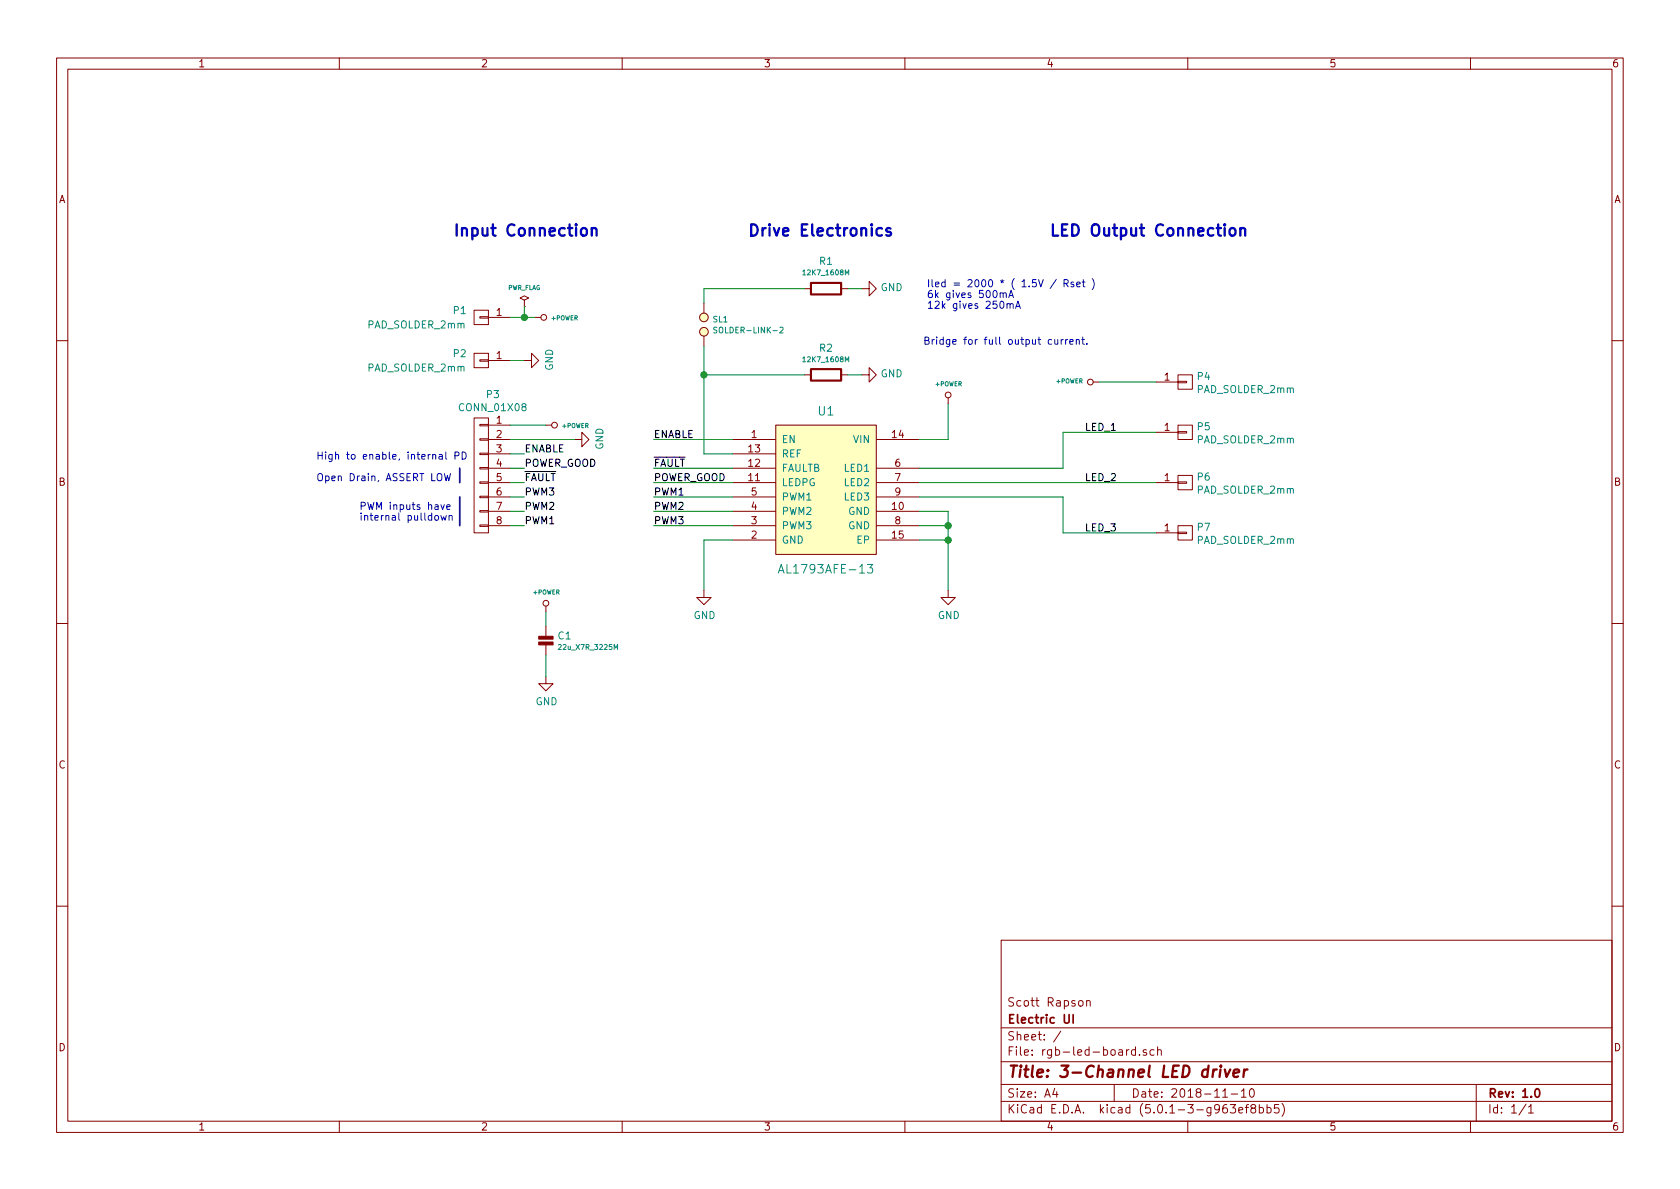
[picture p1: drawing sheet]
EESchema Schematic File Version 4
LIBS:power
LIBS:device
LIBS:74xx
LIBS:audio
LIBS:interface
LIBS:rgb-led-board-cache
EELAYER 26 0
EELAYER END
$Descr A4 11693 8268
encoding utf-8
Sheet 1 1
Title "3-Channel LED driver"
Date "2018-11-10"
Rev "1.0"
Comp "Electric UI"
Comment1 "Scott Rapson"
Comment2 ""
Comment3 ""
Comment4 ""
$EndDescr
$Comp
L appli_power:GND #PWR06
U 1 1
P 3800 4700
F 0 "#PWR06" H 3800 4450 50  0001 C CNN
F 1 "GND" H 3805 4527 50  0000 C CNN
F 2 "" H 3800 4700 60  0000 C CNN
F 3 "" H 3800 4700 60  0000 C CNN
	1    3800 4700
	1    0    0    -1  
$EndComp
Text Notes 3150 1650 0    79   ~ 16
Input Connection
Text Notes 7300 1650 0    79   ~ 16
LED Output Connection
Text Notes 5200 1650 0    79   ~ 16
Drive Electronics
Wire Wire Line
	8050 2650 7650 2650
Text Label 7550 3000 0    50   ~ 0
LED_1
Text Label 7550 3350 0    50   ~ 0
LED_2
Text Label 7550 3700 0    50   ~ 0
LED_3
$Comp
L appli_special:AL1793AFE-13 U1
U 1 1
P 5750 3300
F 0 "U1" H 5750 3750 60  0000 C CNN
F 1 "AL1793AFE-13" H 5750 2650 60  0000 C CNN
F 2 "Applidyne_QFN:QFN14P50_400X300X65L40X25N" H 5750 2050 60  0001 C CNN
F 3 "https://www.diodes.com/assets/Datasheets/AL1791_1792_1793_1794.pdf" H 5750 2175 60  0001 C CNN
F 4 "DIODES INCORPORATED" H 5750 1935 60  0001 C CNN "manf"
F 5 "AL1793AFE-13" H 5760 1825 60  0001 C CNN "manf#"
F 6 "Mouser" H 5750 1715 60  0001 C CNN "Supplier"
F 7 "621-AL1793AFE-13" H 5750 1605 60  0001 C CNN "Supplier Part No"
F 8 "https://au.mouser.com/ProductDetail/Diodes-Incorporated/AL1793AFE-13" H 5750 1505 60  0001 C CNN "Supplier URL"
F 9 "2.25" H 5750 1385 60  0001 C CNN "Supplier Price"
F 10 "10" H 5760 1275 60  0001 C CNN "Supplier Price Break"
	1    5750 3300
	1    0    0    -1  
$EndComp
Wire Wire Line
	6400 3750 6600 3750
Wire Wire Line
	6600 3750 6600 4100
Wire Wire Line
	6400 3650 6600 3650
Wire Wire Line
	6600 3650 6600 3750
Connection ~ 6600 3750
Wire Wire Line
	6400 3550 6600 3550
Wire Wire Line
	6600 3550 6600 3650
Connection ~ 6600 3650
$Comp
L appli_power:GND #PWR011
U 1 1
P 6600 4100
F 0 "#PWR011" H 6600 3850 50  0001 C CNN
F 1 "GND" H 6605 3927 50  0000 C CNN
F 2 "" H 6600 4100 60  0000 C CNN
F 3 "" H 6600 4100 60  0000 C CNN
	1    6600 4100
	1    0    0    -1  
$EndComp
Wire Wire Line
	5100 3750 4900 3750
Wire Wire Line
	4900 3750 4900 4100
$Comp
L appli_power:GND #PWR07
U 1 1
P 4900 4100
F 0 "#PWR07" H 4900 3850 50  0001 C CNN
F 1 "GND" H 4905 3927 50  0000 C CNN
F 2 "" H 4900 4100 60  0000 C CNN
F 3 "" H 4900 4100 60  0000 C CNN
	1    4900 4100
	1    0    0    -1  
$EndComp
Wire Wire Line
	6400 3450 7400 3450
Wire Wire Line
	7400 3450 7400 3700
Wire Wire Line
	7400 3700 8050 3700
Wire Wire Line
	6400 3350 8050 3350
Wire Wire Line
	6400 3250 7400 3250
Wire Wire Line
	7400 3000 8050 3000
Wire Wire Line
	6400 3050 6600 3050
Wire Wire Line
	6600 3050 6600 2800
Text Notes 6450 2150 0    50   ~ 0
Iled = 2000 * ( 1.5V / Rset )\n6k gives 500mA\n12k gives 250mA
$Comp
L appli_resistor:12K7_1608M R2
U 1 1
P 5600 2600
F 0 "R2" V 5412 2450 50  0000 C CNN
F 1 "12K7_1608M" V 5492 2450 35  0000 C CNN
F 2 "Applidyne_Resistor:RESC1608X50N" V 5710 2450 20  0001 C CNN
F 3 "http://www.farnell.com/datasheets/1911175.pdf" V 5735 2450 20  0001 C CNN
F 4 "PANASONIC" V 5785 2450 20  0001 C CNN "manf"
F 5 "ERJ3EKF1272V" V 5810 2450 20  0001 C CNN "manf#"
F 6 "Element14" V 5835 2450 20  0001 C CNN "Supplier"
F 7 "2059415" V 5860 2450 20  0001 C CNN "Supplier Part No"
F 8 "http://au.element14.com/panasonic-electronic-components/erj3ekf1272v/res-thick-film-12k7-1-0-1w-0603/dp/2059415" V 5885 2450 20  0001 C CNN "Supplier URL"
F 9 "0.014" V 5910 2450 20  0001 C CNN "Supplier Price"
F 10 "50" V 5935 2450 20  0001 C CNN "Supplier Price Break"
	1    5600 2600
	0    -1   1    0   
$EndComp
Wire Wire Line
	3650 2500 3550 2500
Wire Wire Line
	3550 2200 3650 2200
Wire Wire Line
	5100 3150 4900 3150
Wire Wire Line
	7400 3250 7400 3000
Wire Wire Line
	4900 2600 4900 3150
$Comp
L appli_power:+POWER #PWR04
U 1 1
P 3725 2200
F 0 "#PWR04" H 3725 2150 20  0001 C CNN
F 1 "+POWER" V 3728 2308 30  0000 L CNN
F 2 "" H 3725 2200 60  0000 C CNN
F 3 "" H 3725 2200 60  0000 C CNN
	1    3725 2200
	0    1    1    0   
$EndComp
$Comp
L appli_power:+POWER #PWR012
U 1 1
P 7650 2650
F 0 "#PWR012" H 7650 2600 20  0001 C CNN
F 1 "+POWER" V 7654 2758 30  0000 L CNN
F 2 "" H 7650 2650 60  0000 C CNN
F 3 "" H 7650 2650 60  0000 C CNN
	1    7650 2650
	0    -1   -1   0   
$EndComp
$Comp
L appli_power:+POWER #PWR010
U 1 1
P 6600 2800
F 0 "#PWR010" H 6600 2750 20  0001 C CNN
F 1 "+POWER" H 6603 2938 30  0000 C CNN
F 2 "" H 6600 2800 60  0000 C CNN
F 3 "" H 6600 2800 60  0000 C CNN
	1    6600 2800
	1    0    0    -1  
$EndComp
Text Label 3650 3450 0    50   ~ 0
PWM3
Text Label 3650 3550 0    50   ~ 0
PWM2
Text Label 3650 3650 0    50   ~ 0
PWM1
Text Label 3650 3250 0    50   ~ 0
POWER_GOOD
Text Label 3650 3350 0    50   ~ 0
~FAULT
Text Label 3650 3150 0    50   ~ 0
ENABLE
Wire Wire Line
	4900 2100 4900 2000
Wire Wire Line
	5900 2600 6000 2600
Wire Wire Line
	5900 2000 6000 2000
$Comp
L appli_resistor:12K7_1608M R1
U 1 1
P 5600 2000
F 0 "R1" V 5788 1850 50  0000 C CNN
F 1 "12K7_1608M" V 5708 1850 35  0000 C CNN
F 2 "Applidyne_Resistor:RESC1608X50N" V 5710 1850 20  0001 C CNN
F 3 "http://www.farnell.com/datasheets/1911175.pdf" V 5735 1850 20  0001 C CNN
F 4 "PANASONIC" V 5785 1850 20  0001 C CNN "manf"
F 5 "ERJ3EKF1272V" V 5810 1850 20  0001 C CNN "manf#"
F 6 "Element14" V 5835 1850 20  0001 C CNN "Supplier"
F 7 "2059415" V 5860 1850 20  0001 C CNN "Supplier Part No"
F 8 "http://au.element14.com/panasonic-electronic-components/erj3ekf1272v/res-thick-film-12k7-1-0-1w-0603/dp/2059415" V 5885 1850 20  0001 C CNN "Supplier URL"
F 9 "0.014" V 5910 1850 20  0001 C CNN "Supplier Price"
F 10 "50" V 5935 1850 20  0001 C CNN "Supplier Price Break"
	1    5600 2000
	0    -1   -1   0   
$EndComp
Wire Wire Line
	4900 2000 5600 2000
Text Notes 2200 3200 0    50   ~ 0
High to enable, internal PD
Text Notes 2200 3350 0    50   ~ 0
Open Drain, ASSERT LOW
Text Notes 2500 3625 0    50   ~ 0
PWM inputs have\ninternal pulldown
Wire Bus Line
	3200 3450 3200 3650
Wire Bus Line
	3200 3350 3200 3250
$Comp
L appli_power:GND #PWR09
U 1 1
P 6000 2600
F 0 "#PWR09" H 6000 2350 50  0001 C CNN
F 1 "GND" V 6005 2472 50  0000 R CNN
F 2 "" H 6000 2600 60  0000 C CNN
F 3 "" H 6000 2600 60  0000 C CNN
	1    6000 2600
	0    -1   -1   0   
$EndComp
$Comp
L appli_power:GND #PWR08
U 1 1
P 6000 2000
F 0 "#PWR08" H 6000 1750 50  0001 C CNN
F 1 "GND" V 6005 1872 50  0000 R CNN
F 2 "" H 6000 2000 60  0000 C CNN
F 3 "" H 6000 2000 60  0000 C CNN
	1    6000 2000
	0    -1   -1   0   
$EndComp
Text Notes 6425 2400 0    50   ~ 0
Bridge for full output current.
$Comp
L appli_power:+POWER #PWR05
U 1 1
P 3800 4250
F 0 "#PWR05" H 3800 4200 20  0001 C CNN
F 1 "+POWER" H 3803 4388 30  0000 C CNN
F 2 "" H 3800 4250 60  0000 C CNN
F 3 "" H 3800 4250 60  0000 C CNN
	1    3800 4250
	1    0    0    -1  
$EndComp
$Comp
L appli_capacitor:22u_X7R_3225M C1
U 1 1
P 3800 4350
F 0 "C1" H 3878 4285 50  0000 L CNN
F 1 "22u_X7R_3225M" H 3878 4205 35  0000 L CNN
F 2 "Applidyne_Capacitor:CAPC3225X170N" V 3915 4250 20  0001 C CNN
F 3 "http://www.farnell.com/datasheets/2111999.pdf?_ga=1.157172477.774814437.1442284889" V 3940 4250 20  0001 C CNN
F 4 "muRata" V 3990 4250 20  0001 C CNN "manf"
F 5 "C1210C226K3RACTU" V 4015 4250 20  0001 C CNN "manf#"
F 6 "Element14" V 4040 4250 20  0001 C CNN "Supplier"
F 7 "2473550" V 4065 4250 20  0001 C CNN "Supplier Part No"
F 8 "http://au.element14.com/kemet/c1210c226k3ractu/cap-mlcc-x7r-22uf-25v-1210/dp/2473550" V 4090 4250 20  0001 C CNN "Supplier URL"
F 9 "1.02" V 4115 4250 20  0001 C CNN "Supplier Price"
F 10 "50" V 4140 4250 20  0001 C CNN "Supplier Price Break"
	1    3800 4350
	1    0    0    -1  
$EndComp
$Comp
L appli_power:GND #PWR03
U 1 1
P 3650 2500
F 0 "#PWR03" H 3650 2250 50  0001 C CNN
F 1 "GND" H 3655 2327 50  0000 C CNN
F 2 "" H 3650 2500 60  0000 C CNN
F 3 "" H 3650 2500 60  0000 C CNN
	1    3650 2500
	0    -1   -1   0   
$EndComp
Wire Wire Line
	3800 4700 3800 4550
Wire Wire Line
	3800 4350 3800 4250
$Comp
L appli_power:PWR_FLAG #FLG0101
U 1 1
P 3650 2125
F 0 "#FLG0101" H 3650 2175 30  0001 C CNN
F 1 "PWR_FLAG" H 3650 2258 30  0000 C CNN
F 2 "" H 3650 2125 60  0000 C CNN
F 3 "" H 3650 2125 60  0000 C CNN
	1    3650 2125
	1    0    0    -1  
$EndComp
Wire Wire Line
	3650 2125 3650 2200
Connection ~ 3650 2200
Wire Wire Line
	3650 2200 3725 2200
$Comp
L appli_link:SOLDER-LINK-2 SL1
U 1 1
P 4900 2250
F 0 "SL1" V 4862 2192 40  0000 R CNN
F 1 "SOLDER-LINK-2" V 4938 2192 40  0000 R CNN
F 2 "Applidyne_Link:SJ1608-2N" V 5015 2150 20  0001 C CNN
F 3 "DatasheetURL" V 5040 2150 20  0001 C CNN
F 4 "Manufacturer" V 5090 2150 20  0001 C CNN "manf"
F 5 "ManufacturerPartNo" V 5115 2150 20  0001 C CNN "manf#"
F 6 "Supplier" V 5140 2150 20  0001 C CNN "Supplier"
F 7 "SupplierPartNo" V 5165 2150 20  0001 C CNN "Supplier Part No"
F 8 "SupplierURL" V 5190 2150 20  0001 C CNN "Supplier URL"
F 9 "0" V 5215 2150 20  0001 C CNN "Supplier Price"
F 10 "1" V 5240 2150 20  0001 C CNN "Supplier Price Break"
	1    4900 2250
	0    -1   1    0   
$EndComp
Wire Wire Line
	4900 2400 4900 2600
Connection ~ 4900 2600
Wire Wire Line
	4900 2600 5600 2600
$Comp
L appli_connector:PAD_SOLDER_2mm P4
U 1 1
P 8250 2650
F 0 "P4" H 8327 2691 50  0000 L CNN
F 1 "PAD_SOLDER_2mm" H 8327 2600 50  0000 L CNN
F 2 "Applidyne_Connector:PAD_SOLDER_2mm" H 8250 2435 50  0001 C CNN
F 3 "" H 8250 2350 50  0001 C CNN
F 4 "DIY" H 8250 2300 60  0001 C CNN "manf"
F 5 "No part" H 8250 2250 60  0001 C CNN "Supplier"
F 6 "0.0" H 8250 2150 60  0001 C CNN "Supplier Price"
F 7 "1" H 8250 2050 60  0001 C CNN "Supplier Price Break"
	1    8250 2650
	1    0    0    -1  
$EndComp
$Comp
L appli_connector:PAD_SOLDER_2mm P5
U 1 1
P 8250 3000
F 0 "P5" H 8327 3041 50  0000 L CNN
F 1 "PAD_SOLDER_2mm" H 8327 2950 50  0000 L CNN
F 2 "Applidyne_Connector:PAD_SOLDER_2mm" H 8250 2785 50  0001 C CNN
F 3 "" H 8250 2700 50  0001 C CNN
F 4 "DIY" H 8250 2650 60  0001 C CNN "manf"
F 5 "No part" H 8250 2600 60  0001 C CNN "Supplier"
F 6 "0.0" H 8250 2500 60  0001 C CNN "Supplier Price"
F 7 "1" H 8250 2400 60  0001 C CNN "Supplier Price Break"
	1    8250 3000
	1    0    0    -1  
$EndComp
$Comp
L appli_connector:PAD_SOLDER_2mm P6
U 1 1
P 8250 3350
F 0 "P6" H 8327 3391 50  0000 L CNN
F 1 "PAD_SOLDER_2mm" H 8327 3300 50  0000 L CNN
F 2 "Applidyne_Connector:PAD_SOLDER_2mm" H 8250 3135 50  0001 C CNN
F 3 "" H 8250 3050 50  0001 C CNN
F 4 "DIY" H 8250 3000 60  0001 C CNN "manf"
F 5 "No part" H 8250 2950 60  0001 C CNN "Supplier"
F 6 "0.0" H 8250 2850 60  0001 C CNN "Supplier Price"
F 7 "1" H 8250 2750 60  0001 C CNN "Supplier Price Break"
	1    8250 3350
	1    0    0    -1  
$EndComp
$Comp
L appli_connector:PAD_SOLDER_2mm P7
U 1 1
P 8250 3700
F 0 "P7" H 8327 3741 50  0000 L CNN
F 1 "PAD_SOLDER_2mm" H 8327 3650 50  0000 L CNN
F 2 "Applidyne_Connector:PAD_SOLDER_2mm" H 8250 3485 50  0001 C CNN
F 3 "" H 8250 3400 50  0001 C CNN
F 4 "DIY" H 8250 3350 60  0001 C CNN "manf"
F 5 "No part" H 8250 3300 60  0001 C CNN "Supplier"
F 6 "0.0" H 8250 3200 60  0001 C CNN "Supplier Price"
F 7 "1" H 8250 3100 60  0001 C CNN "Supplier Price Break"
	1    8250 3700
	1    0    0    -1  
$EndComp
$Comp
L appli_connector:PAD_SOLDER_2mm P2
U 1 1
P 3350 2500
F 0 "P2" H 3500 2550 50  0000 C CNN
F 1 "PAD_SOLDER_2mm" H 3800 2450 50  0000 C CNN
F 2 "Applidyne_Connector:PAD_SOLDER_2mm" H 3350 2285 50  0001 C CNN
F 3 "" H 3350 2200 50  0001 C CNN
F 4 "DIY" H 3350 2150 60  0001 C CNN "manf"
F 5 "No part" H 3350 2100 60  0001 C CNN "Supplier"
F 6 "0.0" H 3350 2000 60  0001 C CNN "Supplier Price"
F 7 "1" H 3350 1900 60  0001 C CNN "Supplier Price Break"
	1    3350 2500
	-1   0    0    -1  
$EndComp
$Comp
L appli_connector:PAD_SOLDER_2mm P1
U 1 1
P 3350 2200
F 0 "P1" H 3500 2250 50  0000 C CNN
F 1 "PAD_SOLDER_2mm" H 3800 2150 50  0000 C CNN
F 2 "Applidyne_Connector:PAD_SOLDER_2mm" H 3350 1985 50  0001 C CNN
F 3 "" H 3350 1900 50  0001 C CNN
F 4 "DIY" H 3350 1850 60  0001 C CNN "manf"
F 5 "No part" H 3350 1800 60  0001 C CNN "Supplier"
F 6 "0.0" H 3350 1700 60  0001 C CNN "Supplier Price"
F 7 "1" H 3350 1600 60  0001 C CNN "Supplier Price Break"
	1    3350 2200
	-1   0    0    -1  
$EndComp
$Comp
L appli_connector_wurth:CONN_01X08 P3
U 1 1
P 3350 3300
F 0 "P3" H 3269 3865 50  0000 C CNN
F 1 "CONN_01X08" H 3269 3774 50  0000 C CNN
F 2 "Applidyne_Connector_Wurth:61300811121" V 3525 3300 50  0001 C CNN
F 3 "http://www.farnell.com/cad/2124416.pdf" V 3600 3300 50  0001 C CNN
F 4 "WURTH" H 3350 2850 60  0001 C CNN "manf"
F 5 "61300811121" H 3350 2750 60  0001 C CNN "manf#"
F 6 "Element 14" H 3350 2650 60  0001 C CNN "Supplier"
F 7 "2356160" H 3350 2575 60  0001 C CNN "Supplier Part No"
F 8 "http://au.element14.com/wurth-elektronik/61300811121/header-2-54mm-pin-tht-vertical/dp/2356160" H 3350 2475 60  0001 C CNN "Supplier URL"
F 9 "0.358" H 3350 2375 60  0001 C CNN "Supplier Price"
F 10 "1" H 3350 2275 60  0001 C CNN "Supplier Price Break"
	1    3350 3300
	-1   0    0    -1  
$EndComp
$Comp
L appli_power:GND #PWR0101
U 1 1
P 4000 3050
F 0 "#PWR0101" H 4000 2800 50  0001 C CNN
F 1 "GND" H 4005 2877 50  0000 C CNN
F 2 "" H 4000 3050 60  0000 C CNN
F 3 "" H 4000 3050 60  0000 C CNN
	1    4000 3050
	0    -1   -1   0   
$EndComp
$Comp
L appli_power:+POWER #PWR0102
U 1 1
P 3800 2950
F 0 "#PWR0102" H 3800 2900 20  0001 C CNN
F 1 "+POWER" V 3803 3058 30  0000 L CNN
F 2 "" H 3800 2950 60  0000 C CNN
F 3 "" H 3800 2950 60  0000 C CNN
	1    3800 2950
	0    1    1    0   
$EndComp
Wire Wire Line
	4000 3050 3550 3050
Wire Wire Line
	3550 2950 3800 2950
Wire Wire Line
	5100 3050 4550 3050
Wire Wire Line
	5100 3250 4550 3250
Wire Wire Line
	5100 3350 4550 3350
Wire Wire Line
	5100 3450 4550 3450
Wire Wire Line
	5100 3550 4550 3550
Wire Wire Line
	5100 3650 4550 3650
Wire Wire Line
	3550 3650 3650 3650
Wire Wire Line
	3650 3550 3550 3550
Wire Wire Line
	3550 3450 3650 3450
Wire Wire Line
	3650 3250 3550 3250
Wire Wire Line
	3650 3350 3550 3350
Wire Wire Line
	3650 3150 3550 3150
Text Label 4550 3450 0    50   ~ 0
PWM1
Text Label 4550 3550 0    50   ~ 0
PWM2
Text Label 4550 3650 0    50   ~ 0
PWM3
Text Label 4550 3250 0    50   ~ 0
~FAULT
Text Label 4550 3350 0    50   ~ 0
POWER_GOOD
Text Label 4550 3050 0    50   ~ 0
ENABLE
$EndSCHEMATC
